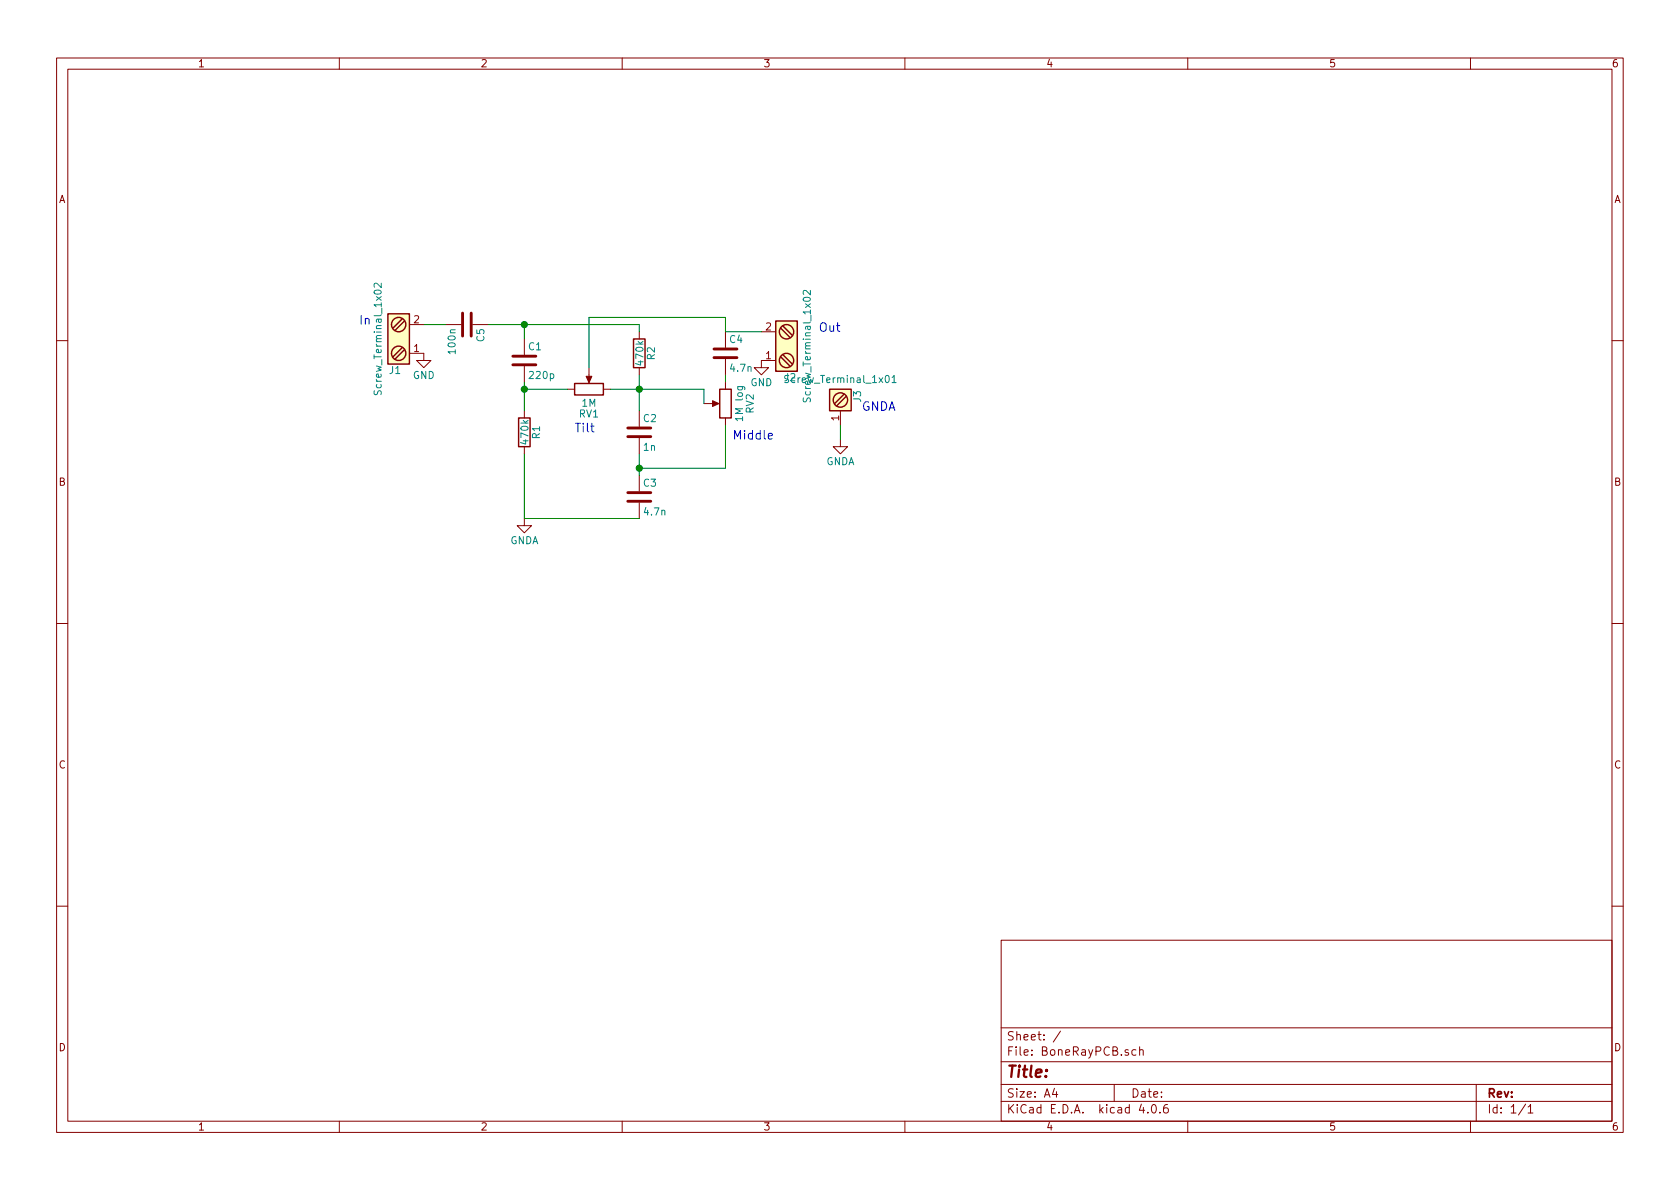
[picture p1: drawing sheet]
EESchema Schematic File Version 4
EELAYER 30 0
EELAYER END
$Descr A4 11693 8268
encoding utf-8
Sheet 1 1
Title ""
Date ""
Rev ""
Comp ""
Comment1 ""
Comment2 ""
Comment3 ""
Comment4 ""
$EndDescr
$Comp
L Device:R R1
U 1 1
P 3650 3000
F 0 "R1" V 3730 3000 50  0000 C CNN
F 1 "470k" V 3650 3000 50  0000 C CNN
F 2 "Resistors_THT:Resistor_Horizontal_RM10mm" V 3580 3000 50  0001 C CNN
F 3 "" H 3650 3000 50  0001 C CNN
F 4 "" H 0   0   50  0001 C CNN "MFR"
F 5 "" H 0   0   50  0001 C CNN "MPN"
F 6 "" H 0   0   50  0001 C CNN "SPR"
F 7 "" H 0   0   50  0001 C CNN "SPN"
F 8 "" H 0   0   50  0001 C CNN "SPURL"
	1    3650 3000
	1    0    0    -1  
$EndComp
$Comp
L Device:R R2
U 1 1
P 4450 2450
F 0 "R2" V 4530 2450 50  0000 C CNN
F 1 "470k" V 4450 2450 50  0000 C CNN
F 2 "Resistors_THT:Resistor_Horizontal_RM10mm" V 4380 2450 50  0001 C CNN
F 3 "" H 4450 2450 50  0001 C CNN
F 4 "" H 0   0   50  0001 C CNN "MFR"
F 5 "" H 0   0   50  0001 C CNN "MPN"
F 6 "" H 0   0   50  0001 C CNN "SPR"
F 7 "" H 0   0   50  0001 C CNN "SPN"
F 8 "" H 0   0   50  0001 C CNN "SPURL"
	1    4450 2450
	1    0    0    -1  
$EndComp
$Comp
L Device:C C1
U 1 1
P 3650 2500
F 0 "C1" H 3675 2600 50  0000 L CNN
F 1 "220p" H 3675 2400 50  0000 L CNN
F 2 "Capacitors_THT:C_Disc_D7.5mm_W5.0mm_P7.50mm" H 3688 2350 50  0001 C CNN
F 3 "" H 3650 2500 50  0001 C CNN
F 4 "" H 0   0   50  0001 C CNN "MFR"
F 5 "" H 0   0   50  0001 C CNN "MPN"
F 6 "" H 0   0   50  0001 C CNN "SPR"
F 7 "" H 0   0   50  0001 C CNN "SPN"
F 8 "" H 0   0   50  0001 C CNN "SPURL"
	1    3650 2500
	1    0    0    -1  
$EndComp
$Comp
L Device:C C2
U 1 1
P 4450 3000
F 0 "C2" H 4475 3100 50  0000 L CNN
F 1 "1n" H 4475 2900 50  0000 L CNN
F 2 "Capacitors_THT:C_Axial_L12.0mm_D6.5mm_P15.00mm_Horizontal" H 4488 2850 50  0001 C CNN
F 3 "" H 4450 3000 50  0001 C CNN
F 4 "" H 0   0   50  0001 C CNN "MFR"
F 5 "" H 0   0   50  0001 C CNN "MPN"
F 6 "" H 0   0   50  0001 C CNN "SPR"
F 7 "" H 0   0   50  0001 C CNN "SPN"
F 8 "" H 0   0   50  0001 C CNN "SPURL"
	1    4450 3000
	1    0    0    -1  
$EndComp
$Comp
L Device:C C3
U 1 1
P 4450 3450
F 0 "C3" H 4475 3550 50  0000 L CNN
F 1 "4.7n" H 4475 3350 50  0000 L CNN
F 2 "Capacitors_THT:C_Axial_L12.0mm_D6.5mm_P15.00mm_Horizontal" H 4488 3300 50  0001 C CNN
F 3 "" H 4450 3450 50  0001 C CNN
F 4 "" H 0   0   50  0001 C CNN "MFR"
F 5 "" H 0   0   50  0001 C CNN "MPN"
F 6 "" H 0   0   50  0001 C CNN "SPR"
F 7 "" H 0   0   50  0001 C CNN "SPN"
F 8 "" H 0   0   50  0001 C CNN "SPURL"
	1    4450 3450
	1    0    0    -1  
$EndComp
$Comp
L Device:C C4
U 1 1
P 5050 2450
F 0 "C4" H 5075 2550 50  0000 L CNN
F 1 "4.7n" H 5075 2350 50  0000 L CNN
F 2 "Capacitors_THT:C_Axial_L12.0mm_D6.5mm_P15.00mm_Horizontal" H 5088 2300 50  0001 C CNN
F 3 "" H 5050 2450 50  0001 C CNN
F 4 "" H 0   0   50  0001 C CNN "MFR"
F 5 "" H 0   0   50  0001 C CNN "MPN"
F 6 "" H 0   0   50  0001 C CNN "SPR"
F 7 "" H 0   0   50  0001 C CNN "SPN"
F 8 "" H 0   0   50  0001 C CNN "SPURL"
	1    5050 2450
	1    0    0    -1  
$EndComp
$Comp
L BoneRayPCB-rescue:POT RV1
U 1 1
P 4100 2700
F 0 "RV1" V 3925 2700 50  0000 C CNN
F 1 "1M" V 4000 2700 50  0000 C CNN
F 2 "Connectors_Phoenix:PhoenixContact_MCV-G_03x5.08mm_Vertical" H 4100 2700 50  0001 C CNN
F 3 "" H 4100 2700 50  0001 C CNN
F 4 "" H 0   0   50  0001 C CNN "MFR"
F 5 "1729131" H 0   0   50  0001 C CNN "MPN"
F 6 "" H 0   0   50  0001 C CNN "SPR"
F 7 "651-1729131" H 0   0   50  0001 C CNN "SPN"
F 8 "" H 0   0   50  0001 C CNN "SPURL"
	1    4100 2700
	0    -1   -1   0   
$EndComp
$Comp
L BoneRayPCB-rescue:POT RV2
U 1 1
P 5050 2800
F 0 "RV2" V 4875 2800 50  0000 C CNN
F 1 "1M log" V 4950 2800 50  0000 C CNN
F 2 "Connectors_Phoenix:PhoenixContact_MCV-G_03x5.08mm_Vertical" H 5050 2800 50  0001 C CNN
F 3 "" H 5050 2800 50  0001 C CNN
F 4 "" H 0   0   50  0001 C CNN "MFR"
F 5 "1729131" H 0   0   50  0001 C CNN "MPN"
F 6 "" H 0   0   50  0001 C CNN "SPR"
F 7 "651-1729131" H 0   0   50  0001 C CNN "SPN"
F 8 "" H 0   0   50  0001 C CNN "SPURL"
	1    5050 2800
	-1   0    0    1   
$EndComp
$Comp
L power:GNDA #PWR01
U 1 1
P 3650 3600
F 0 "#PWR01" H 3650 3350 50  0001 C CNN
F 1 "GNDA" H 3650 3450 50  0000 C CNN
F 2 "" H 3650 3600 50  0001 C CNN
F 3 "" H 3650 3600 50  0001 C CNN
	1    3650 3600
	1    0    0    -1  
$EndComp
$Comp
L power:GNDA #PWR02
U 1 1
P 5850 3050
F 0 "#PWR02" H 5850 2800 50  0001 C CNN
F 1 "GNDA" H 5850 2900 50  0000 C CNN
F 2 "" H 5850 3050 50  0001 C CNN
F 3 "" H 5850 3050 50  0001 C CNN
	1    5850 3050
	1    0    0    -1  
$EndComp
$Comp
L BoneRayPCB-rescue:Screw_Terminal_1x01 J3
U 1 1
P 5850 2750
F 0 "J3" H 5850 2900 50  0000 C TNN
F 1 "Screw_Terminal_1x01" V 5700 2750 50  0000 C TNN
F 2 "Wire_Pads:SolderWirePad_single_1mmDrill" H 5850 2625 50  0001 C CNN
F 3 "" H 5850 2650 50  0001 C CNN
F 4 "" H 0   0   50  0001 C CNN "MFR"
F 5 "" H 0   0   50  0001 C CNN "MPN"
F 6 "" H 0   0   50  0001 C CNN "SPR"
F 7 "" H 0   0   50  0001 C CNN "SPN"
F 8 "" H 0   0   50  0001 C CNN "SPURL"
	1    5850 2750
	0    1    1    0   
$EndComp
$Comp
L BoneRayPCB-rescue:Screw_Terminal_1x02 J1
U 1 1
P 2750 2350
F 0 "J1" H 2750 2600 50  0000 C TNN
F 1 "Screw_Terminal_1x02" V 2600 2350 50  0000 C TNN
F 2 "Connectors_Phoenix:PhoenixContact_MCV-G_02x5.08mm_Vertical" H 2750 2125 50  0001 C CNN
F 3 "" H 2725 2350 50  0001 C CNN
F 4 "" H 0   0   50  0001 C CNN "MFR"
F 5 "" H 0   0   50  0001 C CNN "MPN"
F 6 "" H 0   0   50  0001 C CNN "SPR"
F 7 "651-1729128" H 0   0   50  0001 C CNN "SPN"
F 8 "" H 0   0   50  0001 C CNN "SPURL"
	1    2750 2350
	1    0    0    1   
$EndComp
$Comp
L power:GND #PWR03
U 1 1
P 2950 2450
F 0 "#PWR03" H 2950 2200 50  0001 C CNN
F 1 "GND" H 2950 2300 50  0000 C CNN
F 2 "" H 2950 2450 50  0001 C CNN
F 3 "" H 2950 2450 50  0001 C CNN
	1    2950 2450
	1    0    0    -1  
$EndComp
$Comp
L BoneRayPCB-rescue:Screw_Terminal_1x02 J2
U 1 1
P 5500 2400
F 0 "J2" H 5500 2650 50  0000 C TNN
F 1 "Screw_Terminal_1x02" V 5350 2400 50  0000 C TNN
F 2 "Connectors_Phoenix:PhoenixContact_MCV-G_02x5.08mm_Vertical" H 5500 2175 50  0001 C CNN
F 3 "" H 5475 2400 50  0001 C CNN
F 4 "" H 0   0   50  0001 C CNN "MFR"
F 5 "" H 0   0   50  0001 C CNN "MPN"
F 6 "" H 0   0   50  0001 C CNN "SPR"
F 7 "651-1729128" H 0   0   50  0001 C CNN "SPN"
F 8 "" H 0   0   50  0001 C CNN "SPURL"
	1    5500 2400
	-1   0    0    1   
$EndComp
$Comp
L power:GND #PWR04
U 1 1
P 5300 2500
F 0 "#PWR04" H 5300 2250 50  0001 C CNN
F 1 "GND" H 5300 2350 50  0000 C CNN
F 2 "" H 5300 2500 50  0001 C CNN
F 3 "" H 5300 2500 50  0001 C CNN
	1    5300 2500
	1    0    0    -1  
$EndComp
$Comp
L Device:C C5
U 1 1
P 3250 2250
F 0 "C5" H 3275 2350 50  0000 L CNN
F 1 "100n" H 3275 2150 50  0000 L CNN
F 2 "Capacitors_THT:C_Axial_L22.0mm_D9.5mm_P27.50mm_Horizontal" H 3288 2100 50  0001 C CNN
F 3 "" H 3250 2250 50  0001 C CNN
F 4 "" H 0   0   50  0001 C CNN "MFR"
F 5 "" H 0   0   50  0001 C CNN "MPN"
F 6 "" H 0   0   50  0001 C CNN "SPR"
F 7 "" H 0   0   50  0001 C CNN "SPN"
F 8 "" H 0   0   50  0001 C CNN "SPURL"
	1    3250 2250
	0    1    1    0   
$EndComp
Wire Wire Line
	3400 2250 3650 2250
Wire Wire Line
	3650 2250 3650 2350
Wire Wire Line
	3650 2650 3650 2700
Wire Wire Line
	3650 2700 3950 2700
Wire Wire Line
	4450 2600 4450 2700
Wire Wire Line
	4250 2700 4450 2700
Wire Wire Line
	4900 2700 4900 2800
Wire Wire Line
	5050 2650 5050 2600
Wire Wire Line
	4450 3150 4450 3250
Wire Wire Line
	4450 3250 5050 3250
Wire Wire Line
	5050 3250 5050 2950
Wire Wire Line
	5300 2300 5050 2300
Wire Wire Line
	4450 2250 4450 2300
Wire Wire Line
	4100 2550 4100 2200
Wire Wire Line
	4100 2200 5050 2200
Wire Wire Line
	5050 2200 5050 2300
Wire Wire Line
	3650 3150 3650 3600
Wire Wire Line
	3650 3600 4450 3600
Wire Wire Line
	5850 3050 5850 2950
Wire Wire Line
	2950 2250 3100 2250
Connection ~ 3650 2700
Connection ~ 4450 2700
Connection ~ 4450 3250
Connection ~ 3650 2250
Text Notes 2500 2250 0    60   ~ 0
In
Text Notes 5700 2300 0    60   ~ 0
Out
Text Notes 6000 2850 0    60   ~ 0
GNDA
Text Notes 4000 3000 0    60   ~ 0
Tilt
Text Notes 5100 3050 0    60   ~ 0
Middle
Wire Wire Line
	3650 2700 3650 2850
Wire Wire Line
	4450 2700 4450 2850
Wire Wire Line
	4450 2700 4900 2700
Wire Wire Line
	4450 3250 4450 3300
Wire Wire Line
	3650 2250 4450 2250
$EndSCHEMATC
